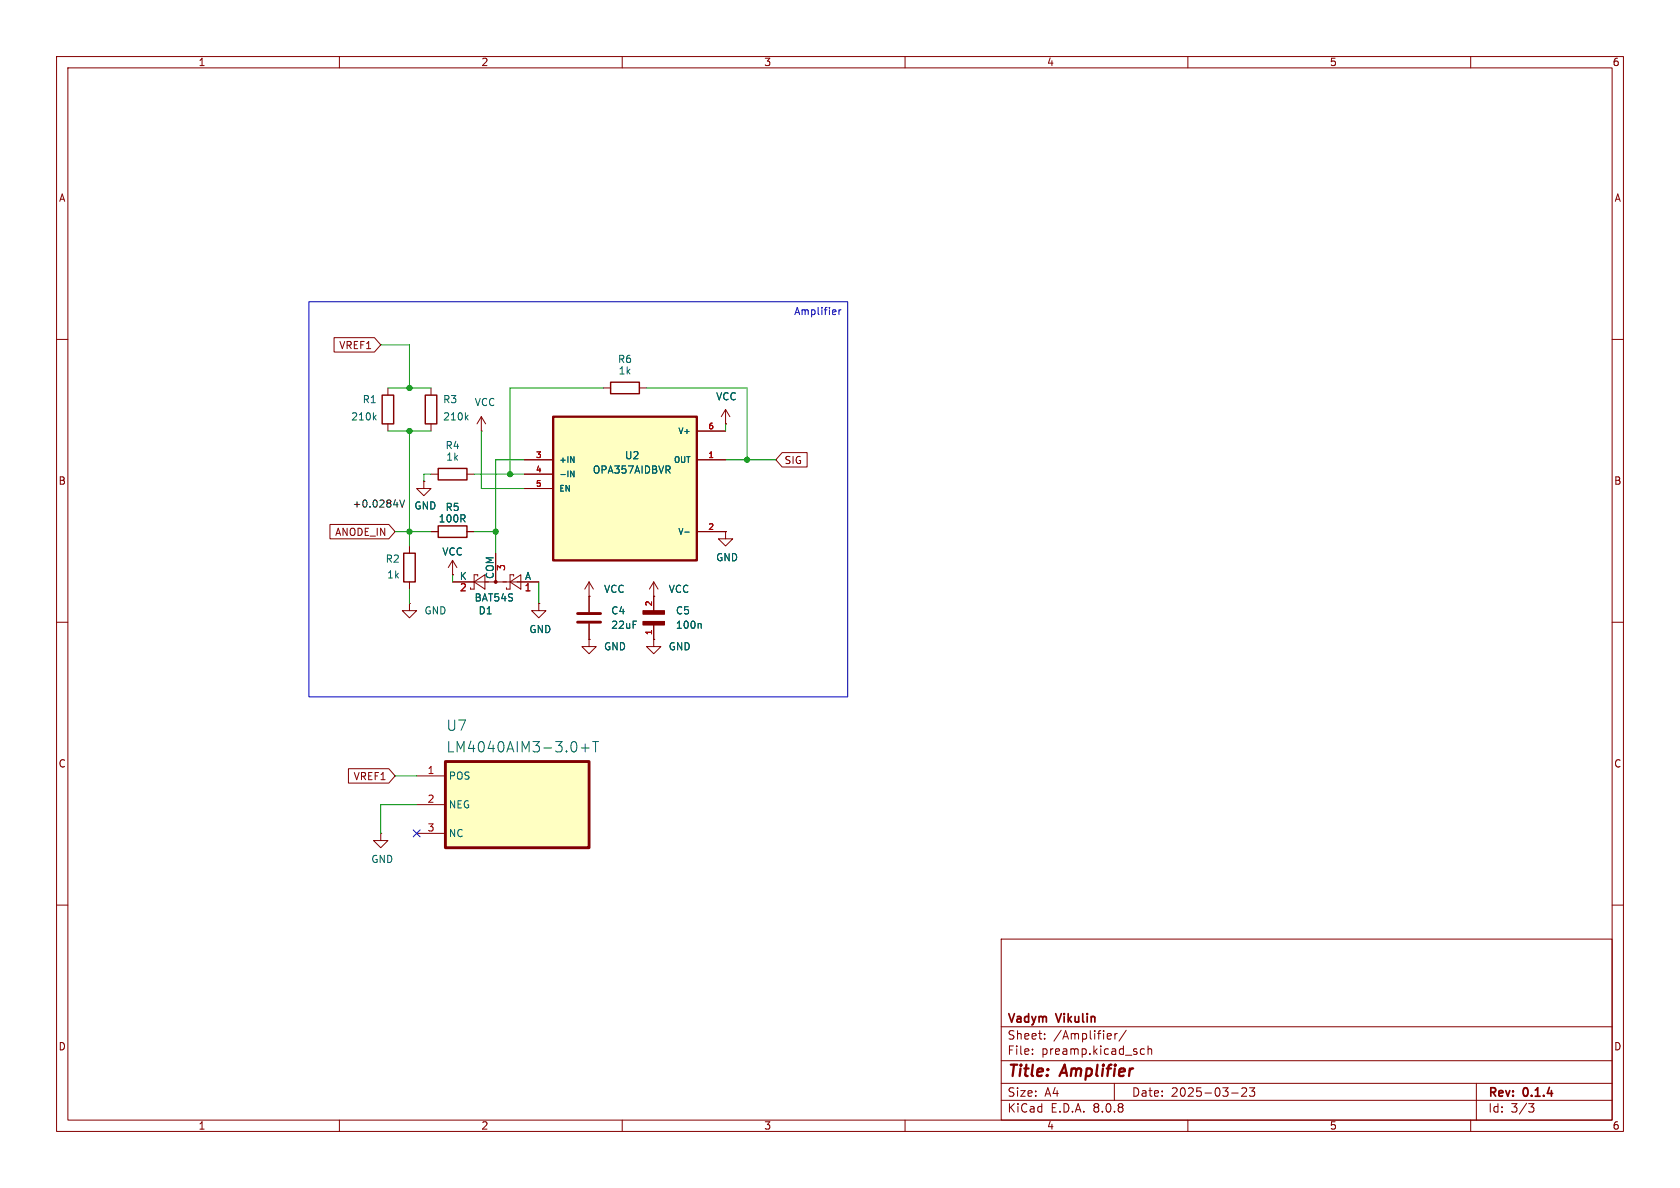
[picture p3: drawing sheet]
<svg xmlns="http://www.w3.org/2000/svg" width="297mm" height="210mm" viewBox="0 0 297 210" stroke-linecap="round" stroke-linejoin="round" font-family="sans-serif">
<g fill="none" stroke="#840000" stroke-width=".18">
<path d="M10 10h277v190h-277zM12 12h273v186h-273zM60 10v2M110 10v2M160 10v2M210 10v2M260 10v2M10 60h2M76.2 68.6v1.3M76.2 74.9v1.3M285 60h2M72.4 96.5v1.3"/>
<path d="M80 99.1l-.8 1.2M80 99.1v2.5M80 99.1l.8 1.2M87.6 97.8v5.1M10 110h2M72.4 102.9v1.2M80 101.6h.1M80 102.9h15.2M83.8 102.9l1.9-1.3v2.5zM84.5 101.9v-.3h-.7v2.5h-.6v-.2M90.2 102.9l1.9-1.3v2.5zM90.8 101.9v-.3h-.6v2.5h-.7v-.2"/>
<path d="M104.1 105.4h.1M104.1 102.9l-.7 1.2M104.1 102.9v2.5M104.1 102.9l.8 1.2M285 110h2M67.3 147.3v1.3h1.3l-1.3 1.3-1.3-1.3h1.3M67.3 147.3h.1M10 160h2M177 166h108v32h-108zM285 160h2M60 198v2M110 198v2"/>
<path d="M160 198v2M177 194.5h108M177 191.5h108M177 187.5h108M177 181.5h108M182.5 186.3v.1M182.5 185.5v.1M184.7 183.6v.1M184.7 182.8v.1M196.2 182.7l.3 .4-.8 .1M196.4 183.6l-.2 .1M197 191.5v3"/>
<path d="M197.1 182.7v1M197.5 182.7l-.3 .1-.1 .2M199.1 182.1l-1.3 2M201.6 186.1l.3 .3 .4-.1M202.3 185.5l-.4-.1-.3 .3M203 185.5l.2-.1 .3 .1 .1 .9M203 184.9v1.5M210 198v2M217.7 193.2h1.2M219.5 192.4l.6-.1 .2 .1 .1 .3-.9 1.1h.9M220.9 192.3h.9l-.5 .6 .4 .1v.7l-.2 .1h-.4l-.2-.1M260 198v2"/>
<path d="M261 191.5v6.5M270.2 195.1h1l-.5 .6 .4 .1 .1 .5-.3 .3h-.4"/>
</g>
<circle cx="87.6" cy="102.9" r=".25" fill="#840000" stroke="#840000" stroke-width=".18"/>
<path d="M75.2 69.9h2v5h-2zM71.4 97.8h2v5.1h-2z" fill="none" stroke="#840000" stroke-width=".25"/>
<path d="M82.4 73.8l.4 .4M82.8 73.4l-.5 .5" fill="none" stroke="#006464" stroke-width=".18"/>
<path d="M78.7 134.6h25.4v15.3h-25.4z" fill="#ffffc2"/>
<path d="M78.7 134.6h25.4v15.3h-25.4z" fill="none" stroke="#800000" stroke-width=".51"/>
<g fill="none" stroke="#840000" stroke-width=".18">
<path d="M68.6 68.6v1.3M68.6 74.9v1.3M85.1 76.2h.1M85.1 73.7l-.8 1.2M85.1 73.7v2.5M85.1 73.7l.8 1.2M106.7 68.6h1.2M113 68.6h1.3M128.3 74.9h.1M128.3 72.4l-.8 1.3M128.3 72.4v2.5M128.3 72.4l.7 1.3"/>
<path d="M74.9 85.1v1.3h1.3l-1.3 1.2-1.2-1.2h1.2M74.9 85.1h.1M76.2 94h1.3M76.2 83.8h1.3M82.5 94h1.3M82.5 83.8h1.3M72.4 106.7v1.3h1.3l-1.3 1.2-1.3-1.2h1.3M72.4 106.7h.1M95.2 106.7v1.3h1.3l-1.3 1.2-1.2-1.2h1.2M95.2 106.7h.1M104.1 113v1.3h1.3l-1.3 1.3-1.2-1.3h1.2M104.1 113h.1"/>
<path d="M115.6 113v1.3h1.2l-1.2 1.3-1.3-1.3h1.3M115.6 113h.1M73.7 137.2h5M73.7 142.2h5M73.7 147.3h5"/>
</g>
<path d="M66.1 73.8l.4 .4M66.5 73.4l-.5 .5M102.8 132.2h1.4M103.5 131.5v1.4M104.8 131.1h1M105.3 131.1v1.8" fill="none" stroke="#006464" stroke-width=".18"/>
<path d="M67.6 69.9h2v5h-2zM107.9 67.6h5.1v2h-5.1zM77.5 93h5v2h-5zM77.5 82.8h5v2h-5z" fill="none" stroke="#840000" stroke-width=".25"/>
<path d="M97.8 73.7h25.4v25.4h-25.4z" fill="#ffffc2"/>
<path d="M97.8 73.7h25.4v25.4h-25.4z" fill="none" stroke="#840000" stroke-width=".41"/>
<g fill="none" stroke="#840000" stroke-width=".18">
<path d="M59.1 59.7h7.1l1.1 1.3-1.1 1.2h-7.1zM123.2 76.2h5.1M128.3 74.9h.1M58.3 92.7h10.4l1.1 1.3-1.1 1.3h-10.4zM74.9 85.1h.1M76.2 94h1.3M82.5 94h1.3M87.6 97.8v5.1M92.7 81.3h5.1M92.7 83.8h5.1M92.7 86.4h5.1M123.2 81.3h5.1"/>
<path d="M123.2 94h5.1M128.3 94v1.3h1.2l-1.2 1.2-1.3-1.2h1.3M128.3 94h.1M138.3 80h4.4v2.6h-4.4l-1.1-1.3zM80 101.6h.1M80 102.9h3.8M91.4 102.9h3.8M95.2 106.7h.1M104.1 113h.1M104.1 105.4h.1M104.1 105.4v2.8M104.1 110.2v2.8"/>
<path d="M115.6 105.4h.1M115.6 113h.1M115.6 102.9v5.1M115.6 110.5v2.5M115.6 102.9l-.8 1.2M115.6 102.9l.7 1.2M61.6 135.9h7.1l1.1 1.3-1.1 1.2h-7.1z"/>
</g>
<path d="M100.9 80.7l.6 1v-1M100.9 83.3l.6 1v-1M121.1 94.1h.7M123.8 110.2l.2 .2v.7" fill="none" stroke="#006464" stroke-width=".18"/>
<path d="M102.1 110h4.1M102.1 108.5h4.1" fill="none" stroke="#840000" stroke-width=".51"/>
<g fill="#840000" stroke="#840000" stroke-width=".18">
<path d="M113.7 109.9h3.8v.6h-3.8z"/>
<path d="M113.7 108h3.8v.6h-3.8z"/>
</g>
<path d="M70.7 88.4l.4 1.3 .4-1.3" fill="none" stroke="#0f0f0f" stroke-width=".18"/>
<path d="M54.6 53.3h95.3v69.9h-95.3zM148.3 54.8v.8M148.7 54.8l-.4 .2" fill="none" stroke="#0000c2" stroke-width=".18"/>
<g fill="none" stroke="#009600" stroke-width=".18">
<path d="M67.3 61h5.1v7.6M68.6 76.2h7.6M68.6 68.6h7.6M72.4 76.2v20.3M85.1 76.2v10.2h7.6M106.7 68.6h-16.5v15.2M114.3 68.6h17.8v12.7M128.3 74.9v1.3M69.8 94h6.4M76.2 83.8h-1.3v1.3M83.8 94h3.8M83.8 83.8h8.9"/>
<path d="M92.7 81.3h-5.1v16.5M128.3 81.3h8.9M72.4 104.1v2.6M80 101.6v1.3M95.2 102.9v3.8M69.8 137.2h3.9M73.7 142.2h-6.4v5.1"/>
</g>
<path d="M73.1 146.7l1.2 1.2M74.3 146.7l-1.2 1.2" fill="none" stroke="#000084" stroke-width=".18"/>
<g fill="#009600" stroke="#009600" stroke-width=".18">
<circle cx="72.4" cy="94" r=".46"/>
<circle cx="90.2" cy="83.8" r=".46"/>
<circle cx="87.6" cy="94" r=".46"/>
<circle cx="72.4" cy="68.6" r=".46"/>
<circle cx="72.4" cy="76.2" r=".46"/>
<circle cx="132.1" cy="81.3" r=".46"/>
</g>
<g font-size="2.8" fill="#840000">
<text x="178" y="190.9">Title:</text>
<text x="187.7" y="190.9">Amplifier</text>
</g>
<g font-size="2.5" fill="#006464">
<text x="78.9" y="129.4">U7</text>
<text x="78.9" y="133.2">LM4040AIM3-3.0+T</text>
</g>
<g font-size="2.1" fill="#840000">
<text x="178" y="184">Sheet:</text>
<text x="178" y="181.2">Vadym</text>
<text x="186.2" y="184">/Amplifier/</text>
<text x="186.9" y="181.2">Vikulin</text>
<text x="178" y="186.7">File:</text>
<text x="184.1" y="186.7">preamp.kicad_sch</text>
<text x="178" y="196.9">KiCad</text>
<text x="178" y="194.1">Size:</text>
<text x="184.7" y="194.1">A4</text>
<text x="185.7" y="196.9">E.D.A.</text>
<text x="193.3" y="196.9">8.0.8</text>
<text x="200" y="194.1">Date:</text>
<text x="207" y="194.1">2025-03-23</text>
<text x="263" y="194.3">Rev:</text>
<text x="263" y="196.9">Id:</text>
<text x="267.1" y="196.9">3/3</text>
<text x="269.4" y="194.3">0.1.4</text>
</g>
<g font-size="1.8" fill="#840000">
<text x="35" y="11.9">1</text>
<text x="85" y="11.9">2</text>
<text x="135" y="11.9">3</text>
<text x="185" y="11.9">4</text>
<text x="235" y="11.9">5</text>
<text x="285" y="11.9">6</text>
<text x="10.3" y="35.9">A</text>
<text x="285.3" y="35.9">A</text>
<text x="59.9" y="61.9">VREF1</text>
<text x="138.6" y="82.2">SIG</text>
<text x="10.3" y="85.9">B</text>
<text x="285.3" y="85.9">B</text>
<text x="59.1" y="94.9">ANODE_IN</text>
<text x="10.3" y="135.9">C</text>
<text x="285.3" y="135.9">C</text>
<text x="62.4" y="138.1">VREF1</text>
<text x="10.3" y="185.9">D</text>
<text x="285.3" y="185.9">D</text>
<text x="35" y="199.9">1</text>
<text x="85" y="199.9">2</text>
<text x="135" y="199.9">3</text>
<text x="185" y="199.9">4</text>
<text x="235" y="199.9">5</text>
<text x="285" y="199.9">6</text>
</g>
<text font-size="1.8" fill="#0000c2" x="140.3" y="56">Amplifier</text>
<g font-size="1.8" fill="#006464">
<text x="109.1" y="64.4">R6</text>
<text x="64" y="71.5">R1</text>
<text x="78.2" y="71.5">R3</text>
<text x="83.8" y="72">VCC</text>
<text x="109.3" y="66.4">1k</text>
<text x="126.5" y="71">VCC</text>
<text x="62" y="74.5">210k</text>
<text x="78.2" y="74.5">210k</text>
<text x="78.7" y="79.6">R4</text>
<text x="78.8" y="81.6">1k</text>
<text x="104.7" y="83.9">OPA357AIDBVR</text>
<text x="110.4" y="81.4">U2</text>
<text x="73.2" y="90.3">GND</text>
<text x="77.5" y="92.6">100R</text>
<text x="78.7" y="90.5">R5</text>
<text x="68.1" y="99.7">R2</text>
<text x="78.1" y="98.4">VCC</text>
<text x="126.5" y="99.4">GND</text>
<text x="68.3" y="102.5">1k</text>
<text x="81.2" y="102.6">K</text>
<text x="83.8" y="106.5">BAT54S</text>
<text x="87.4" y="102.5" transform="rotate(-90 87.4 102.5)">COM</text>
<text x="92.7" y="102.6">A</text>
<text x="106.7" y="105">VCC</text>
<text x="118.1" y="105">VCC</text>
<text x="74.9" y="108.8">GND</text>
<text x="84.5" y="108.8">D1</text>
<text x="93.5" y="112.1">GND</text>
<text x="108" y="108.8">C4</text>
<text x="108" y="111.4">22uF</text>
<text x="119.4" y="108.8">C5</text>
<text x="119.4" y="111.4">100n</text>
<text x="106.7" y="115.2">GND</text>
<text x="118.1" y="115.2">GND</text>
<text x="79.2" y="138">POS</text>
<text x="79.2" y="143.1">NEG</text>
<text x="79.2" y="148.2">NC</text>
<text x="65.5" y="152.8">GND</text>
</g>
<text font-size="1.8" fill="#0f0f0f" x="62.2" y="89.8">+0.0284V</text>
<g font-size="1.8" fill="#a90000">
<text x="89.6" y="101" transform="rotate(-90 89.6 101)">3</text>
<text x="81.2" y="104.9">2</text>
<text x="92.6" y="104.9">1</text>
<text x="75.5" y="136.9">1</text>
<text x="75.5" y="142">2</text>
<text x="75.5" y="147.1">3</text>
</g>
<g font-size="1.4" fill="#006464">
<text x="119.8" y="76.9">V+</text>
<text x="98.8" y="82">+IN</text>
<text x="119" y="82">OUT</text>
<text x="98.8" y="84.6">-IN</text>
<text x="98.8" y="87.1">EN</text>
<text x="119.8" y="94.7">V-</text>
</g>
<g font-size="1.4" fill="#a90000">
<text x="125.1" y="75.9">6</text>
<text x="94.6" y="81">3</text>
<text x="94.6" y="83.6">4</text>
<text x="125.1" y="81">1</text>
<text x="94.6" y="86.1">5</text>
<text x="125.1" y="93.7">2</text>
<text x="115.3" y="107.3" transform="rotate(-90 115.3 107.3)">2</text>
<text x="115.3" y="112.4" transform="rotate(-90 115.3 112.4)">1</text>
</g>
</svg>
